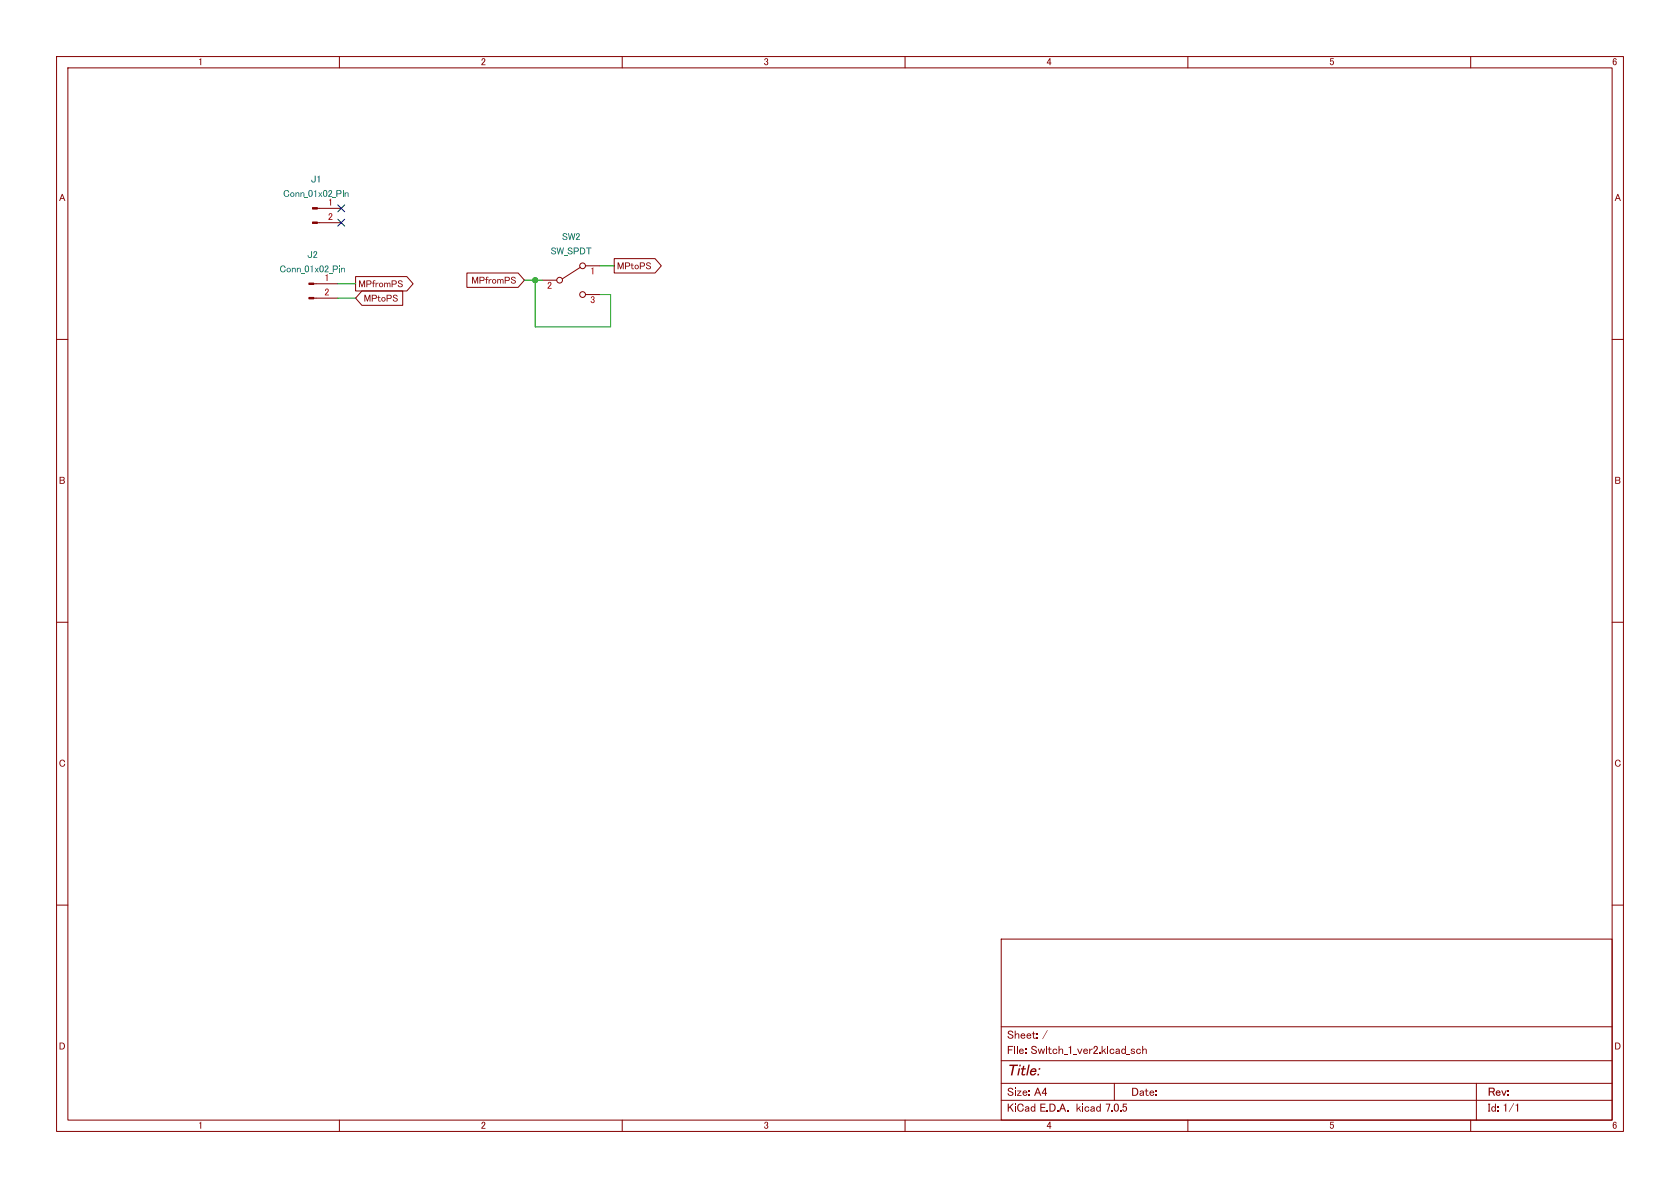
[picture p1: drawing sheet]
<svg xmlns="http://www.w3.org/2000/svg" width="297mm" height="210mm" viewBox="0 0 297 210" stroke-linecap="round" stroke-linejoin="round" font-family="sans-serif">
<g fill="none" stroke="#840000" stroke-width=".18">
<path d="M10 10h277v190h-277zM12 12h273v186h-273zM60 10v2M110 10v2M160 10v2M210 10v2M260 10v2M56.1 39.4h4.2M56.1 36.8h4.2M10 60h2M55.5 52.7h4.2M55.5 50.2h4.2"/>
<path d="M62.9 48.9h9l1.1 1.3-1.1 1.2h-9zM64 51.4h7.2v2.6h-7.2l-1.1-1.3zM82.5 48.3h9.1l1.1 1.2-1.1 1.3h-9.1zM95.9 49.5h2.5M102.6 47.2l-3.2 2.1M103.5 47h2.5M103.5 52.1h2.5M108.6 45.7h7.2l1.1 1.3-1.1 1.3h-7.2zM285 60h2M10 110h2M285 110h2M10 160h2"/>
<path d="M285 160h2M177 166h108v32h-108zM60 198v2M110 198v2M160 198v2M177 194.5h108M177 191.5h108M177 187.5h108M177 181.5h108M197 191.5v3M210 198v2M260 198v2"/>
<path d="M261 191.5v6.5"/>
<circle cx="98.9" cy="49.5" r=".51"/>
<circle cx="103" cy="52.1" r=".51"/>
<circle cx="103" cy="47" r=".51"/>
</g>
<g fill="#840000" stroke="#840000" stroke-width=".18">
<path d="M55.2 39.2h.9v.3h-.9z"/>
<path d="M55.2 36.7h.9v.3h-.9z"/>
<path d="M54.6 52.6h.9v.2h-.9z"/>
<path d="M54.6 50h.9v.3h-.9z"/>
</g>
<path d="M59.7 50.2h3.2M59.7 52.7h3.2M92.7 49.5h3.2M94.6 49.5v8.3h13.3v-5.7h-1.9M106 47h2.6" fill="none" stroke="#009600" stroke-width=".18"/>
<path d="M59.7 38.8l1.2 1.2M59.7 36.2l1.2 1.2M60.9 38.8l-1.2 1.2M60.9 36.2l-1.2 1.2" fill="none" stroke="#000084" stroke-width=".18"/>
<circle cx="94.6" cy="49.5" r=".46" fill="#009600" stroke="#009600" stroke-width=".18"/>
<text font-size="2.8" fill="#840000" x="178" y="190.7">Title:</text>
<g font-size="2.1" fill="#840000">
<text x="178" y="184.1">Sheet:/</text>
<text x="178" y="186.8">File:Switch_1_ver2.kicad_sch</text>
<text x="178" y="197">KiCadE.D.A. kicad7.0.5</text>
<text x="178" y="194.2">Size:A4</text>
<text x="200" y="194.2">Date:</text>
<text x="263" y="194.2">Rev:</text>
<text x="263" y="197">Id:1/1</text>
</g>
<g font-size="1.8" fill="#840000">
<text x="35" y="11.9">1</text>
<text x="85" y="11.9">2</text>
<text x="135" y="11.9">3</text>
<text x="185" y="11.9">4</text>
<text x="235" y="11.9">5</text>
<text x="285" y="11.9">6</text>
<text x="10.4" y="35.9">A</text>
<text x="285.4" y="35.9">A</text>
<text x="109.1" y="48">MPtoPS</text>
<text x="63.3" y="51.1">MPfromPS</text>
<text x="64.3" y="53.7">MPtoPS</text>
<text x="83.3" y="50.5">MPfromPS</text>
<text x="10.4" y="85.9">B</text>
<text x="285.4" y="85.9">B</text>
<text x="10.4" y="135.9">C</text>
<text x="285.4" y="135.9">C</text>
<text x="10.4" y="185.9">D</text>
<text x="285.4" y="185.9">D</text>
<text x="35" y="199.9">1</text>
<text x="85" y="199.9">2</text>
<text x="135" y="199.9">3</text>
<text x="185" y="199.9">4</text>
<text x="235" y="199.9">5</text>
<text x="285" y="199.9">6</text>
</g>
<g font-size="1.8" fill="#006464">
<text x="50" y="35.2">Conn_01x02_Pin</text>
<text x="55" y="32.6">J1</text>
<text x="54.3" y="46">J2</text>
<text x="97.3" y="45.3">SW_SPDT</text>
<text x="99.3" y="42.8">SW2</text>
<text x="49.4" y="48.5">Conn_01x02_Pin</text>
</g>
<g font-size="1.8" fill="#a90000">
<text x="58" y="36.6">1</text>
<text x="58" y="39.1">2</text>
<text x="57.3" y="49.9">1</text>
<text x="57.3" y="52.5">2</text>
<text x="96.7" y="51.6">2</text>
<text x="104.3" y="49">1</text>
<text x="104.3" y="54.1">3</text>
</g>
</svg>
